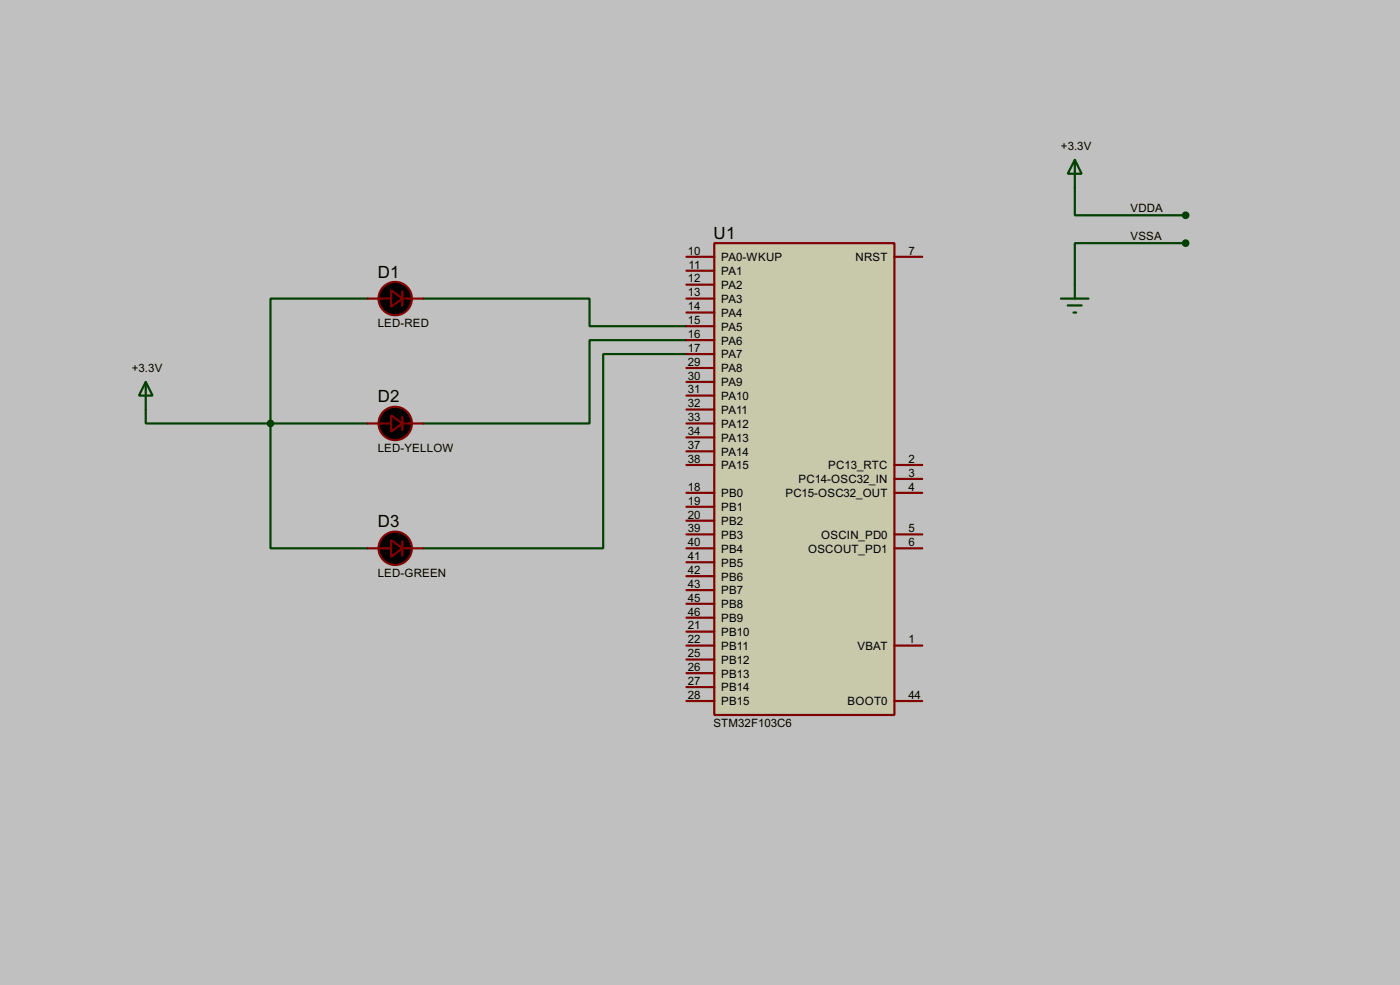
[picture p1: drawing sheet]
<svg xmlns="http://www.w3.org/2000/svg" width="256mm" height="180mm" viewBox="0 0 256 180" stroke-linecap="round" stroke-linejoin="round" font-family="sans-serif">
<path d="M0 0h256.5v180.3h-256.5z" fill="#c0c0c0"/>
<path d="M196.9 34.3v5.1h20.3M67.4 54.7h-17.8v22.8M77.5 54.7h30.5v5h17.8M217.2 44.5h-20.3v7.6M26.7 75v2.5h22.9M49.6 77.5v22.9h17.8M49.6 77.5h17.8M125.8 62.3h-17.8v15.2h-30.5M125.8 64.8h-15.3v35.6h-33" fill="none" stroke="#004000" stroke-width=".4"/>
<path d="M130.9 44.5h33v86.4h-33z" fill="#c8c8aa" stroke="#800000" stroke-width=".4"/>
<g fill="none" stroke="#800000" stroke-width=".4">
<path d="M67.4 54.7h4.3M73.7 54.7h3.8M73.7 53.4v2.5M125.8 47h5.1M125.8 52.1h5.1M125.8 49.6h5.1M125.8 54.7h5.1M125.8 57.2h5.1M125.8 59.7h5.1M163.9 47h5.1M67.4 77.5h4.3M73.7 77.5h3.8"/>
<path d="M73.7 76.3v2.5M125.8 62.3h5.1M125.8 64.8h5.1M125.8 67.4h5.1M125.8 69.9h5.1M125.8 72.4h5.1M125.8 75h5.1M125.8 77.5h5.1M73.7 99.1v2.6M125.8 97.8h5.1M125.8 90.2h5.1M125.8 92.8h5.1"/>
<path d="M125.8 95.3h5.1M125.8 80.1h5.1M125.8 82.6h5.1M125.8 85.1h5.1M163.9 97.8h5.1M163.9 90.2h5.1M163.9 85.1h5.1M163.9 87.7h5.1M67.4 100.4h4.3M73.7 100.4h3.8M125.8 100.4h5.1M125.8 110.5h5.1"/>
<path d="M125.8 113.1h5.1M125.8 115.6h5.1M125.8 118.2h5.1M125.8 102.9h5.1M125.8 105.5h5.1M125.8 108h5.1M163.9 100.4h5.1M163.9 118.2h5.1M125.8 128.3h5.1M125.8 120.7h5.1M125.8 123.2h5.1M125.8 125.8h5.1"/>
<path d="M163.9 128.3h5.1"/>
</g>
<path d="M196.9 29.3l1.3 2.5h-2.6zM196.9 29.3v5M194.4 54.7h5M195.6 55.9h2.6M196.7 57.2h.5M196.9 52.1v2.6M26.7 69.9l1.3 2.5h-2.5zM26.7 69.9v5.1" fill="none" stroke="#004000" stroke-width=".4"/>
<g fill="#000" stroke="#800000" stroke-width=".4">
<path d="M71.7 53.1l2 1.6-2 1.5zM71.7 76l2 1.5-2 1.5zM71.7 98.9l2 1.5-2 1.5z"/>
<circle cx="72.4" cy="54.7" r="3.1"/>
<circle cx="72.4" cy="77.5" r="3.1"/>
<circle cx="72.4" cy="100.4" r="3.1"/>
</g>
<g fill="#004000" stroke="#004000" stroke-width=".4">
<circle cx="49.5" cy="77.5" r=".5"/>
<circle cx="217.2" cy="39.4" r=".5"/>
<circle cx="217.2" cy="44.5" r=".5"/>
</g>
<g font-size="3.5">
<text x="130.7" y="43.7">U1</text>
<text x="69.2" y="50.8">D1</text>
<text x="69.2" y="73.7">D2</text>
<text x="69.2" y="96.5">D3</text>
</g>
<g font-size="2.4">
<text x="194.4" y="27.5">+3.3V</text>
<text x="207.1" y="38.8">VDDA</text>
<text x="126" y="46.6">10</text>
<text x="132.1" y="47.8">PA0-WKUP</text>
<text x="156.7" y="47.8">NRST</text>
<text x="166.4" y="46.6">7</text>
<text x="207.1" y="43.9">VSSA</text>
<text x="126" y="51.7">12</text>
<text x="126.2" y="49.2">11</text>
<text x="132.1" y="52.9">PA2</text>
<text x="132.1" y="50.4">PA1</text>
<text x="69.2" y="59.9">LED-RED</text>
<text x="126" y="54.3">13</text>
<text x="126" y="56.8">14</text>
<text x="126" y="59.3">15</text>
<text x="132.1" y="55.4">PA3</text>
<text x="132.1" y="58">PA4</text>
<text x="126" y="61.9">16</text>
<text x="126" y="64.4">17</text>
<text x="132.1" y="60.5">PA5</text>
<text x="132.1" y="63.1">PA6</text>
<text x="132.1" y="65.6">PA7</text>
<text x="24.2" y="68.1">+3.3V</text>
<text x="126" y="67">29</text>
<text x="126" y="69.5">30</text>
<text x="126" y="72">31</text>
<text x="132.1" y="68.1">PA8</text>
<text x="132.1" y="70.7">PA9</text>
<text x="126" y="74.6">32</text>
<text x="126" y="77.1">33</text>
<text x="132.1" y="73.2">PA10</text>
<text x="132.1" y="75.8">PA11</text>
<text x="69.2" y="82.8">LED-YELLOW</text>
<text x="126" y="79.7">34</text>
<text x="126" y="82.2">37</text>
<text x="132.1" y="78.3">PA12</text>
<text x="132.1" y="80.8">PA13</text>
<text x="132.1" y="83.4">PA14</text>
<text x="126" y="89.8">18</text>
<text x="126" y="84.7">38</text>
<text x="132.1" y="85.9">PA15</text>
<text x="146.3" y="88.5">PC14-OSC32_IN</text>
<text x="151.7" y="85.9">PC13_RTC</text>
<text x="166.4" y="84.7">2</text>
<text x="166.4" y="87.3">3</text>
<text x="166.4" y="89.8">4</text>
<text x="126" y="92.4">19</text>
<text x="126" y="94.9">20</text>
<text x="132.1" y="91">PB0</text>
<text x="132.1" y="93.6">PB1</text>
<text x="143.9" y="91">PC15-OSC32_OUT</text>
<text x="126" y="97.4">39</text>
<text x="126" y="100">40</text>
<text x="132.1" y="96.1">PB2</text>
<text x="132.1" y="98.6">PB3</text>
<text x="132.1" y="101.2">PB4</text>
<text x="148" y="101.2">OSCOUT_PD1</text>
<text x="150.4" y="98.6">OSCIN_PD0</text>
<text x="166.4" y="97.4">5</text>
<text x="166.4" y="100">6</text>
<text x="69.2" y="105.6">LED-GREEN</text>
<text x="126" y="102.5">41</text>
<text x="126" y="105.1">42</text>
<text x="126" y="107.6">43</text>
<text x="132.1" y="103.7">PB5</text>
<text x="132.1" y="106.3">PB6</text>
<text x="126" y="110.1">45</text>
<text x="126" y="112.7">46</text>
<text x="132.1" y="111.3">PB8</text>
<text x="132.1" y="113.9">PB9</text>
<text x="132.1" y="108.8">PB7</text>
<text x="126" y="115.2">21</text>
<text x="126" y="117.8">22</text>
<text x="132.1" y="116.4">PB10</text>
<text x="132.1" y="119">PB11</text>
<text x="157.1" y="119">VBAT</text>
<text x="166.4" y="117.8">1</text>
<text x="126" y="120.3">25</text>
<text x="126" y="122.8">26</text>
<text x="126" y="125.4">27</text>
<text x="132.1" y="121.5">PB12</text>
<text x="132.1" y="124">PB13</text>
<text x="126" y="127.9">28</text>
<text x="132.1" y="126.6">PB14</text>
<text x="132.1" y="129.1">PB15</text>
<text x="155.3" y="129.1">BOOT0</text>
<text x="166.4" y="127.9">44</text>
<text x="130.7" y="133.1">STM32F103C6</text>
</g>
</svg>
